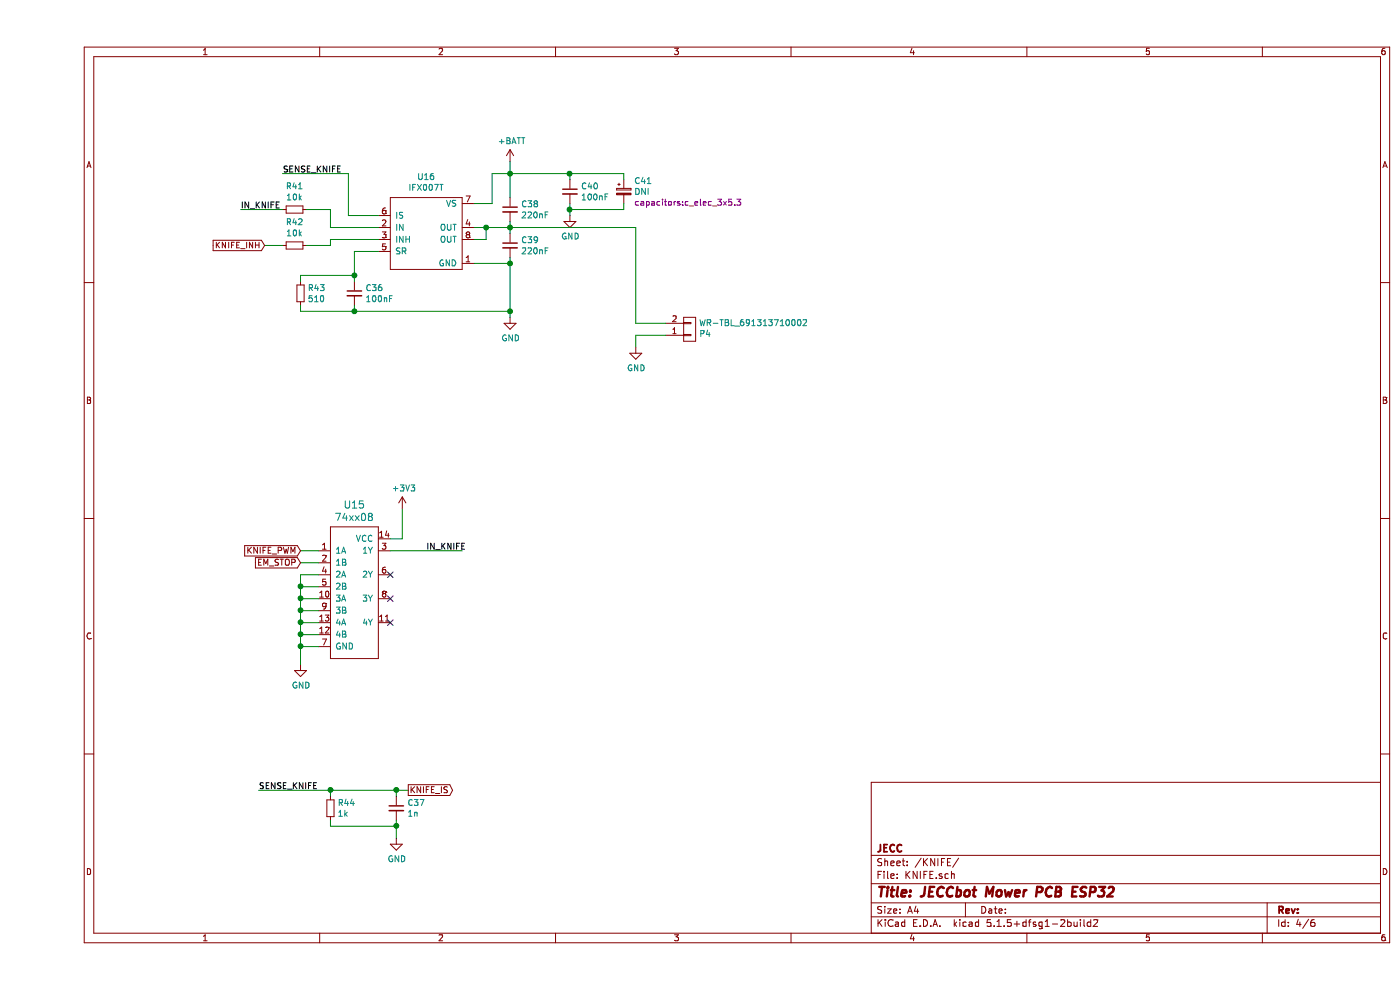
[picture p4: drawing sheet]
EESchema Schematic File Version 4
EELAYER 30 0
EELAYER END
$Descr A4 11693 8268
encoding utf-8
Sheet 4 6
Title "JECCbot Mower PCB ESP32"
Date ""
Rev ""
Comp "JECC"
Comment1 ""
Comment2 ""
Comment3 ""
Comment4 ""
$EndDescr
$Comp
L motor-driver:IFX007T U?
U 1 1
P 3200 1950
AR Path="/5EF4501A/5ECF4E53" Ref="U?"  Part="1" 
AR Path="/5EF58CE3/5ECF4E53" Ref="U16"  Part="1" 
F 0 "U16" H 3250 2425 50  0000 C CNN
F 1 "IFX007T" H 3250 2334 50  0000 C CNN
F 2 "SOT_TO:TO-263-7Lead" H 3200 1950 50  0001 C CNN
F 3 "" H 3200 1950 50  0001 C CNN
	1    3200 1950
	1    0    0    -1  
$EndComp
$Comp
L devices:C_0603 C?
U 1 1
P 3950 1750
AR Path="/5EF4501A/5ECF4E59" Ref="C?"  Part="1" 
AR Path="/5EF58CE3/5ECF4E59" Ref="C38"  Part="1" 
F 0 "C38" H 4042 1796 50  0000 L CNN
F 1 "220nF" H 4042 1705 50  0000 L CNN
F 2 "capacitors:C_0603" H 3950 1600 50  0001 C CNN
F 3 "" H 3950 1750 50  0000 C CNN
	1    3950 1750
	1    0    0    -1  
$EndComp
$Comp
L devices:C_0603 C?
U 1 1
P 3950 2050
AR Path="/5EF4501A/5ECF4E5F" Ref="C?"  Part="1" 
AR Path="/5EF58CE3/5ECF4E5F" Ref="C39"  Part="1" 
F 0 "C39" H 4042 2096 50  0000 L CNN
F 1 "220nF" H 4042 2005 50  0000 L CNN
F 2 "capacitors:C_0603" H 3950 1900 50  0001 C CNN
F 3 "" H 3950 2050 50  0000 C CNN
	1    3950 2050
	1    0    0    -1  
$EndComp
$Comp
L devices:C_0603 C?
U 1 1
P 4450 1600
AR Path="/5EF4501A/5ECF4E65" Ref="C?"  Part="1" 
AR Path="/5EF58CE3/5ECF4E65" Ref="C40"  Part="1" 
F 0 "C40" H 4542 1646 50  0000 L CNN
F 1 "100nF" H 4542 1555 50  0000 L CNN
F 2 "capacitors:C_0603" H 4450 1450 50  0001 C CNN
F 3 "" H 4450 1600 50  0000 C CNN
	1    4450 1600
	1    0    0    -1  
$EndComp
$Comp
L devices:R_0603 R?
U 1 1
P 2200 2450
AR Path="/5EF4501A/5ECF4E6B" Ref="R?"  Part="1" 
AR Path="/5EF58CE3/5ECF4E6B" Ref="R43"  Part="1" 
F 0 "R43" H 2259 2496 50  0000 L CNN
F 1 "510" H 2259 2405 50  0000 L CNN
F 2 "resistors:R_0603" H 2200 2300 50  0001 C CNN
F 3 "" H 2200 2450 50  0000 C CNN
	1    2200 2450
	1    0    0    -1  
$EndComp
$Comp
L power-supply:+BATT #PWR?
U 1 1
P 3950 1350
AR Path="/5EF4501A/5ECF4E71" Ref="#PWR?"  Part="1" 
AR Path="/5EF58CE3/5ECF4E71" Ref="#PWR078"  Part="1" 
F 0 "#PWR078" H 3950 1200 50  0001 C CNN
F 1 "+BATT" H 3965 1523 50  0000 C CNN
F 2 "" H 3950 1350 50  0000 C CNN
F 3 "" H 3950 1350 50  0000 C CNN
	1    3950 1350
	1    0    0    -1  
$EndComp
Wire Wire Line
	3650 1900 3750 1900
Wire Wire Line
	3750 1900 3750 2000
Wire Wire Line
	3750 2000 3650 2000
Wire Wire Line
	3950 1950 3950 1900
Wire Wire Line
	3750 1900 3950 1900
Connection ~ 3750 1900
Connection ~ 3950 1900
Wire Wire Line
	3950 1900 3950 1850
Wire Wire Line
	3950 2150 3950 2200
Wire Wire Line
	3950 2200 3650 2200
Connection ~ 3950 2200
Wire Wire Line
	3950 2200 3950 2600
Wire Wire Line
	2200 2550 2200 2600
Wire Wire Line
	2200 2600 2650 2600
Connection ~ 3950 2600
Wire Wire Line
	3950 2600 3950 2650
Wire Wire Line
	2650 2550 2650 2600
Connection ~ 2650 2600
Wire Wire Line
	2650 2600 3950 2600
Wire Wire Line
	2200 2350 2200 2300
Wire Wire Line
	2200 2300 2650 2300
Wire Wire Line
	2650 2300 2650 2350
Wire Wire Line
	2650 2300 2650 2100
Wire Wire Line
	2650 2100 2850 2100
Connection ~ 2650 2300
Wire Wire Line
	3650 1700 3800 1700
Wire Wire Line
	3800 1700 3800 1450
Wire Wire Line
	3800 1450 3950 1450
Wire Wire Line
	4450 1450 4450 1500
Wire Wire Line
	3950 1650 3950 1450
Connection ~ 3950 1450
Wire Wire Line
	3950 1450 4450 1450
Wire Wire Line
	3950 1350 3950 1450
Wire Wire Line
	4450 1750 4450 1700
$Comp
L devices:R_0603 R?
U 1 1
P 2150 1750
AR Path="/5EF4501A/5ECF4E99" Ref="R?"  Part="1" 
AR Path="/5EF58CE3/5ECF4E99" Ref="R41"  Part="1" 
F 0 "R41" V 1954 1750 50  0000 C CNN
F 1 "10k" V 2045 1750 50  0000 C CNN
F 2 "resistors:R_0603" H 2150 1600 50  0001 C CNN
F 3 "" H 2150 1750 50  0000 C CNN
	1    2150 1750
	0    1    1    0   
$EndComp
$Comp
L devices:R_0603 R?
U 1 1
P 2150 2050
AR Path="/5EF4501A/5ECF4E9F" Ref="R?"  Part="1" 
AR Path="/5EF58CE3/5ECF4E9F" Ref="R42"  Part="1" 
F 0 "R42" V 1954 2050 50  0000 C CNN
F 1 "10k" V 2045 2050 50  0000 C CNN
F 2 "resistors:R_0603" H 2150 1900 50  0001 C CNN
F 3 "" H 2150 2050 50  0000 C CNN
	1    2150 2050
	0    1    1    0   
$EndComp
Wire Wire Line
	2850 1900 2450 1900
Wire Wire Line
	2450 1900 2450 1750
Wire Wire Line
	2450 1750 2250 1750
Wire Wire Line
	2850 2000 2450 2000
Wire Wire Line
	2450 2000 2450 2050
Wire Wire Line
	2450 2050 2250 2050
$Comp
L devices:C_0603 C?
U 1 1
P 2650 2450
AR Path="/5EF4501A/5ECF4EAB" Ref="C?"  Part="1" 
AR Path="/5EF58CE3/5ECF4EAB" Ref="C36"  Part="1" 
F 0 "C36" H 2742 2496 50  0000 L CNN
F 1 "100nF" H 2742 2405 50  0000 L CNN
F 2 "capacitors:C_0603" H 2650 2300 50  0001 C CNN
F 3 "" H 2650 2450 50  0000 C CNN
	1    2650 2450
	1    0    0    -1  
$EndComp
Wire Wire Line
	2850 1800 2600 1800
Wire Wire Line
	2600 1800 2600 1450
Wire Wire Line
	2600 1450 2050 1450
Text Label 2050 1450 0    50   ~ 0
SENSE_KNIFE
Wire Wire Line
	2050 2050 1900 2050
Wire Wire Line
	3950 1900 5000 1900
Wire Wire Line
	5000 1900 5000 2700
Wire Wire Line
	4900 1700 4900 1750
Wire Wire Line
	4900 1750 4450 1750
Wire Wire Line
	4450 1450 4900 1450
Wire Wire Line
	4900 1450 4900 1500
Connection ~ 4450 1450
Wire Wire Line
	4450 1800 4450 1750
Connection ~ 4450 1750
$Comp
L power-supply:GND #PWR?
U 1 1
P 3950 2650
AR Path="/5EF4501A/5ECF4F30" Ref="#PWR?"  Part="1" 
AR Path="/5EF58CE3/5ECF4F30" Ref="#PWR079"  Part="1" 
F 0 "#PWR079" H 3950 2400 50  0001 C CNN
F 1 "GND" H 3955 2477 50  0000 C CNN
F 2 "" H 3950 2650 50  0000 C CNN
F 3 "" H 3950 2650 50  0000 C CNN
	1    3950 2650
	1    0    0    -1  
$EndComp
$Comp
L power-supply:GND #PWR?
U 1 1
P 4450 1800
AR Path="/5EF4501A/5ECF4F36" Ref="#PWR?"  Part="1" 
AR Path="/5EF58CE3/5ECF4F36" Ref="#PWR080"  Part="1" 
F 0 "#PWR080" H 4450 1550 50  0001 C CNN
F 1 "GND" H 4455 1627 50  0000 C CNN
F 2 "" H 4450 1800 50  0000 C CNN
F 3 "" H 4450 1800 50  0000 C CNN
	1    4450 1800
	1    0    0    -1  
$EndComp
$Comp
L devices:CP_Small C?
U 1 1
P 4900 1600
AR Path="/5EF4501A/5ECF4F48" Ref="C?"  Part="1" 
AR Path="/5EF58CE3/5ECF4F48" Ref="C41"  Part="1" 
F 0 "C41" H 4988 1691 50  0000 L CNN
F 1 "DNI" H 4988 1600 50  0000 L CNN
F 2 "capacitors:c_elec_3x5.3" H 4988 1509 50  0000 L CNN
F 3 "" H 4900 1600 50  0000 C CNN
	1    4900 1600
	1    0    0    -1  
$EndComp
Wire Wire Line
	1700 1750 2050 1750
Text Label 1700 1750 0    50   ~ 0
IN_KNIFE
$Comp
L IC_logic:74xx08 U15
U 1 1
P 2450 4900
F 0 "U15" H 2650 5587 60  0000 C CNN
F 1 "74xx08" H 2650 5481 60  0000 C CNN
F 2 "SOIC:SOIC-14_3.9x8.7mm_Pitch1.27mm" H 2750 4750 60  0001 C CNN
F 3 "" H 2450 4900 60  0000 C CNN
	1    2450 4900
	1    0    0    -1  
$EndComp
Wire Wire Line
	2350 4800 2200 4800
Wire Wire Line
	2200 4800 2200 4900
Wire Wire Line
	2950 4500 3050 4500
Wire Wire Line
	3050 4500 3050 4250
NoConn ~ 2950 4800
NoConn ~ 2950 5000
NoConn ~ 2950 5200
Wire Wire Line
	2350 4900 2200 4900
Connection ~ 2200 4900
Wire Wire Line
	2200 4900 2200 5000
Wire Wire Line
	2350 5000 2200 5000
Connection ~ 2200 5000
Wire Wire Line
	2200 5000 2200 5100
Wire Wire Line
	2350 5100 2200 5100
Connection ~ 2200 5100
Wire Wire Line
	2200 5100 2200 5200
Wire Wire Line
	2350 5200 2200 5200
Connection ~ 2200 5200
Wire Wire Line
	2200 5200 2200 5300
Wire Wire Line
	2350 5300 2200 5300
Connection ~ 2200 5300
Wire Wire Line
	2200 5300 2200 5400
Wire Wire Line
	2350 5400 2200 5400
Connection ~ 2200 5400
Wire Wire Line
	2200 5400 2200 5550
$Comp
L power-supply:+3V3 #PWR077
U 1 1
P 3050 4250
F 0 "#PWR077" H 3050 4100 50  0001 C CNN
F 1 "+3V3" H 3065 4423 50  0000 C CNN
F 2 "" H 3050 4250 50  0000 C CNN
F 3 "" H 3050 4250 50  0000 C CNN
	1    3050 4250
	1    0    0    -1  
$EndComp
$Comp
L power-supply:GND #PWR075
U 1 1
P 2200 5550
F 0 "#PWR075" H 2200 5300 50  0001 C CNN
F 1 "GND" H 2205 5377 50  0000 C CNN
F 2 "" H 2200 5550 50  0000 C CNN
F 3 "" H 2200 5550 50  0000 C CNN
	1    2200 5550
	1    0    0    -1  
$EndComp
Text GLabel 2200 4700 0    50   Input ~ 0
EM_STOP
Text GLabel 2200 4600 0    50   Input ~ 0
KNIFE_PWM
Wire Wire Line
	2200 4600 2350 4600
Wire Wire Line
	2350 4700 2200 4700
Wire Wire Line
	2950 4600 3550 4600
Text Label 3250 4600 0    50   ~ 0
IN_KNIFE
Text GLabel 3100 6600 2    50   Output ~ 0
KNIFE_IS
$Comp
L devices:R_0603 R?
U 1 1
P 2450 6750
AR Path="/5EF4501A/5ED2C8F8" Ref="R?"  Part="1" 
AR Path="/5EF58CE3/5ED2C8F8" Ref="R44"  Part="1" 
F 0 "R44" H 2509 6796 50  0000 L CNN
F 1 "1k" H 2509 6705 50  0000 L CNN
F 2 "resistors:R_0603" H 2450 6600 50  0001 C CNN
F 3 "" H 2450 6750 50  0000 C CNN
	1    2450 6750
	1    0    0    -1  
$EndComp
$Comp
L devices:C_0603 C?
U 1 1
P 3000 6750
AR Path="/5EF4501A/5ED2C8FE" Ref="C?"  Part="1" 
AR Path="/5EF58CE3/5ED2C8FE" Ref="C37"  Part="1" 
F 0 "C37" H 3092 6796 50  0000 L CNN
F 1 "1n" H 3092 6705 50  0000 L CNN
F 2 "capacitors:C_0603" H 3000 6600 50  0001 C CNN
F 3 "" H 3000 6750 50  0000 C CNN
	1    3000 6750
	1    0    0    -1  
$EndComp
Wire Wire Line
	3000 6650 3000 6600
Wire Wire Line
	3000 6600 2450 6600
Wire Wire Line
	2450 6600 2450 6650
Wire Wire Line
	2450 6850 2450 6900
Wire Wire Line
	2450 6900 3000 6900
Wire Wire Line
	3000 6900 3000 6850
Wire Wire Line
	3000 6600 3100 6600
Connection ~ 3000 6600
Connection ~ 2450 6600
Text Label 1850 6600 0    50   ~ 0
SENSE_KNIFE
Wire Wire Line
	1850 6600 2450 6600
$Comp
L power-supply:GND #PWR076
U 1 1
P 3000 7000
F 0 "#PWR076" H 3000 6750 50  0001 C CNN
F 1 "GND" H 3005 6827 50  0000 C CNN
F 2 "" H 3000 7000 50  0000 C CNN
F 3 "" H 3000 7000 50  0000 C CNN
	1    3000 7000
	1    0    0    -1  
$EndComp
Connection ~ 3000 6900
Wire Wire Line
	3000 6900 3000 7000
$Comp
L power-supply:GND #PWR081
U 1 1
P 5000 2900
F 0 "#PWR081" H 5000 2650 50  0001 C CNN
F 1 "GND" H 5005 2727 50  0000 C CNN
F 2 "" H 5000 2900 50  0000 C CNN
F 3 "" H 5000 2900 50  0000 C CNN
	1    5000 2900
	1    0    0    -1  
$EndComp
Wire Wire Line
	5000 2900 5000 2800
Wire Wire Line
	5000 2800 5250 2800
Wire Wire Line
	5000 2700 5250 2700
$Comp
L mechanical-connectors:WR-TBL_691313710002 P?
U 1 1
P 5450 2750
AR Path="/5EF4501A/5ECF4F1B" Ref="P?"  Part="1" 
AR Path="/5EF58CE3/5ECF4F1B" Ref="P4"  Part="1" 
F 0 "P4" H 5528 2791 50  0000 L CNN
F 1 "WR-TBL_691313710002" H 5528 2700 50  0000 L CNN
F 2 "mechanical-connectors:WR-TBL_691313710002" H 5350 2800 50  0001 C CNN
F 3 "" H 5450 2750 50  0000 C CNN
	1    5450 2750
	1    0    0    1   
$EndComp
Text GLabel 1900 2050 0    50   Input ~ 0
KNIFE_INH
$EndSCHEMATC
